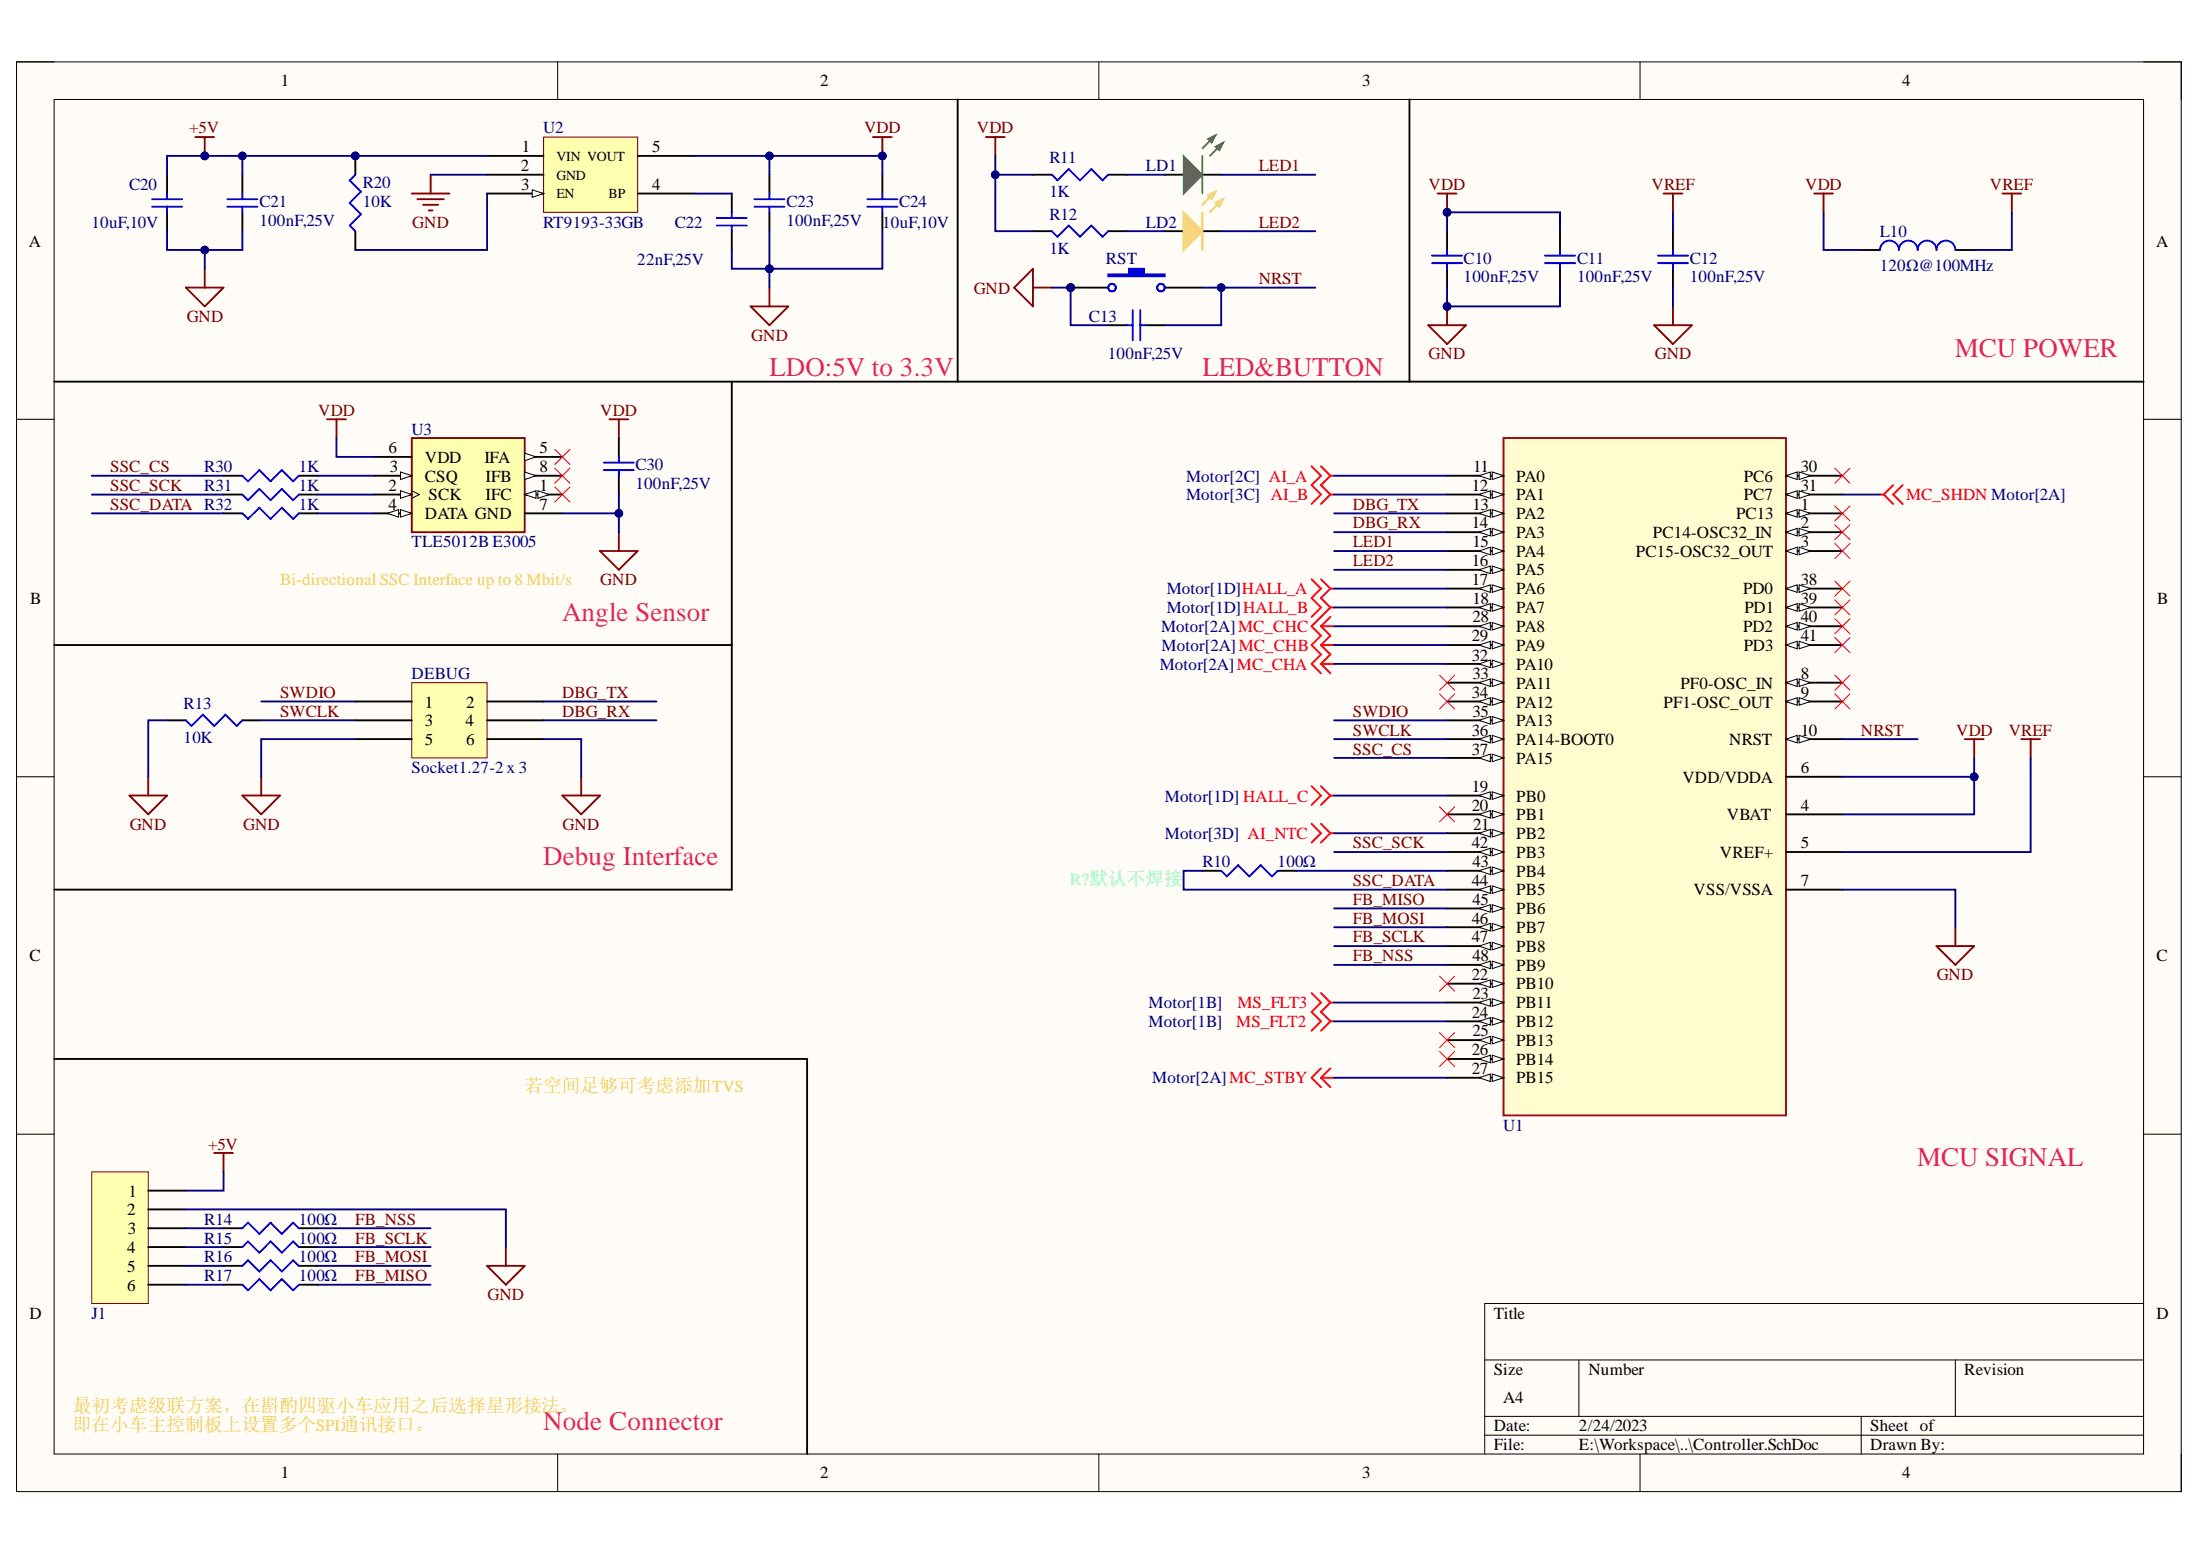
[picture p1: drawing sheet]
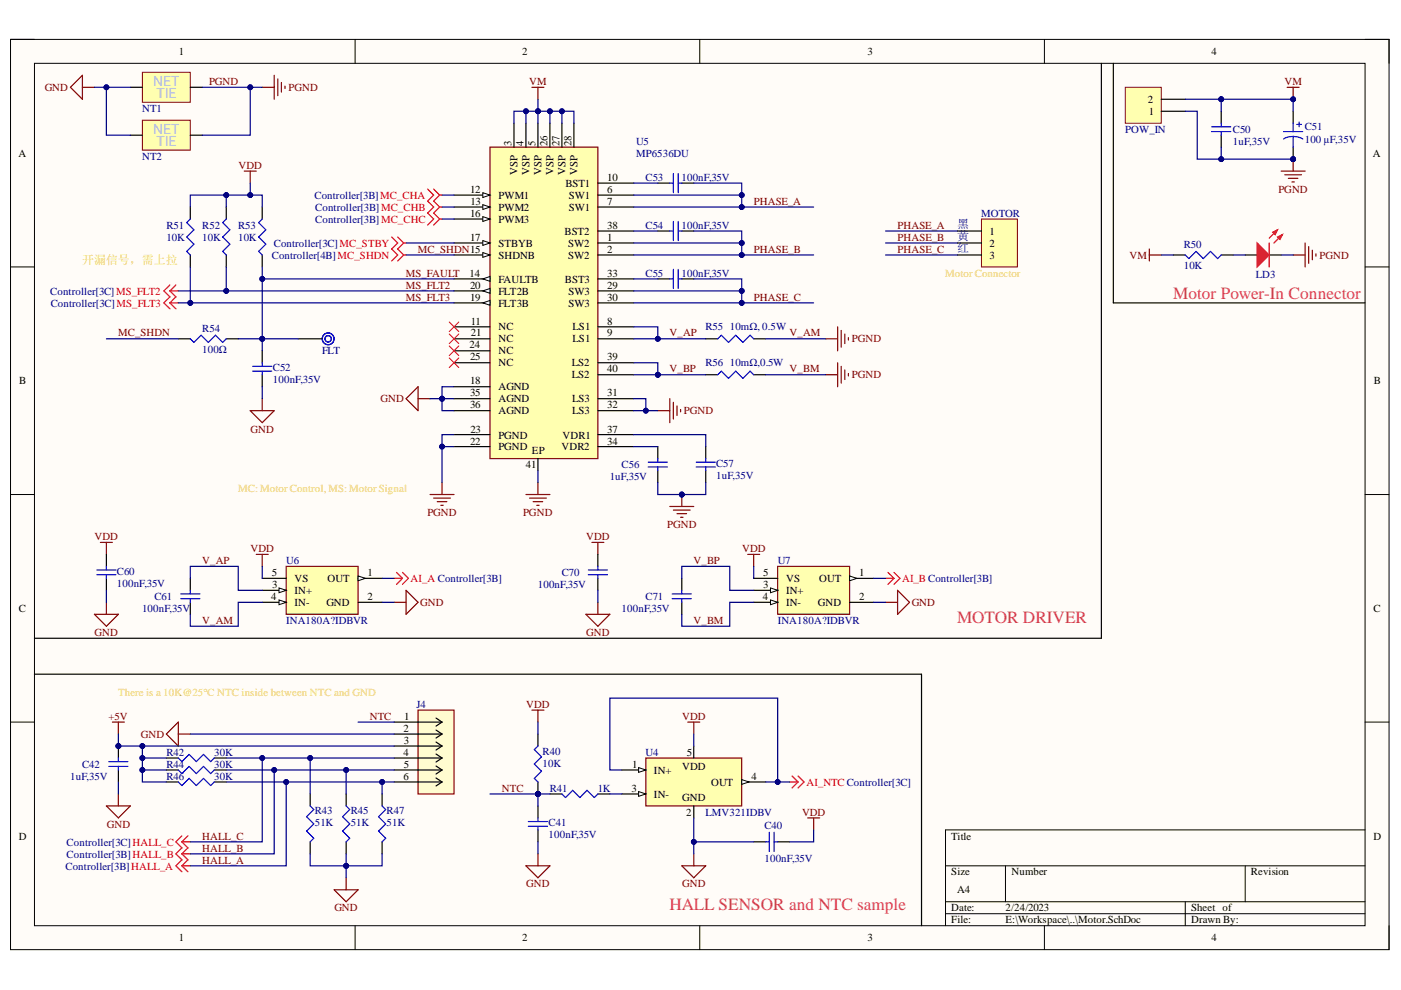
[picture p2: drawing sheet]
# Altium project XSS_MiniFOC_V1.PrjPcb
2 sheets, 72 parts. Net scope: global (net labels, ports and power ports of the same name join across sheets).
Board file: MiniFOC_G070C_4Layer.PcbDoc
Sheets:
  Controller.SchDoc
  Motor.SchDoc

## Sheet Controller.SchDoc
size A4; SheetNumber: 1; SheetTotal: 2

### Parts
C10  value 100nF,25V  [CAPC1005L]  (hidden comment: MLCC)
C11  value 100nF,25V  [CAPC1005L]  (hidden comment: MLCC)
C12  value 100nF,25V  [CAPC1005L]  (hidden comment: MLCC)
C13  value 100nF,25V  [CAPC1005L]  (hidden comment: MLCC)
C20  value 10uF,10V  [CAPC1608L]  (hidden comment: MLCC)
C21  value 100nF,25V  [CAPC1005L]  (hidden comment: MLCC)
C22  value 22nF,25V  [CAPC1005L]  (hidden comment: MLCC)
C23  value 100nF,25V  [CAPC1005L]  (hidden comment: MLCC)
C24  value 10uF,10V  [CAPC1608L]  (hidden comment: MLCC)
C30  value 100nF,25V  [CAPC1005L]  (hidden comment: MLCC)
DEBUG  Socket1.27-2 x 3  [Socket_1.27_V_2 x 03]
J1  B6B-PH-K-S  [B6B-PH-K-S]  (value not drawn)
L10  value 120Ω@100MHz  [0402-A]  (hidden comment: Inductor)
LD1  LED_0603_GREEN  [LED_0603_AK_Green]  (value not drawn)
LD2  LED  [LED_0603_AK_Yellow]  (value not drawn)
R10  value 100Ω  [RESC1005L]  (hidden comment: RES, SMT)
R11  value 1K  [RESC1005L]  (hidden comment: RES, SMT)
R12  value 1K  [RESC1005L]  (hidden comment: RES, SMT)
R13  value 10K  [RESC1005L]  (hidden comment: RES, SMT)
R14  value 100Ω  [RESC1005L]  (hidden comment: RES, SMT)
R15  value 100Ω  [RESC1005L]  (hidden comment: RES, SMT)
R16  value 100Ω  [RESC1005L]  (hidden comment: RES, SMT)
R17  value 100Ω  [RESC1005L]  (hidden comment: RES, SMT)
R20  value 10K  [RESC1005L]  (hidden comment: RES, SMT)
R30  value 1K  [RESC1005L]  (hidden comment: RES, SMT)
R31  value 1K  [RESC1005L]  (hidden comment: RES, SMT)
R32  value 1K  [RESC1005L]  (hidden comment: RES, SMT)
RST  switch  [SW2_3*2*0.6]  (value not drawn)
U1  STM32G070CBT6  [LQFP48-L]  (value not drawn)
U2  RT9193-33GB  [SOT-25]
U3  TLE5012B E3005  [Infineon_PG-DSO-8]

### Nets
+5V: C20.2 C21.2 J1.1 R20.2 U2.1(VIN)
GND: C10.1 C11.1 C12.1 C13.2 C20.1 C21.1 C22.1 C23.1 C24.1 C30.1 DEBUG.5 DEBUG.6 J1.2 R13.2 RST.1 U1.7(VSS/VSSA) U2.2(GND) U3.7(GND)
VDD: C10.2 C11.2 C23.2 C24.2 C30.2 L10.2 R11.2 R12.2 U1.4(VBAT) U1.6(VDD/VDDA) U2.5(VOUT) U3.6(VDD)
VREF: C12.2 L10.1 U1.5(VREF+)
AI_A: U1.11(PA0) ; off-sheet AI_A
AI_B: U1.12(PA1) ; off-sheet AI_B
AI_NTC: U1.21(PB2) ; off-sheet AI_NTC
DBG_RX: DEBUG.4 U1.14(PA3)
DBG_TX: DEBUG.2 U1.13(PA2)
FB_MISO: R17.1 U1.45(PB6)
FB_MOSI: R16.2 U1.46(PB7)
FB_NSS: R14.2 U1.48(PB9)
FB_SCLK: R15.2 U1.47(PB8)
HALL_A: U1.17(PA6) ; off-sheet HALL_A
HALL_B: U1.18(PA7) ; off-sheet HALL_B
HALL_C: U1.19(PB0) ; off-sheet HALL_C
LED1: LD1.K U1.15(PA4)
LED2: LD2.K U1.16(PA5)
MC_CHA: U1.32(PA10) ; off-sheet MC_CHA
MC_CHB: U1.29(PA9) ; off-sheet MC_CHB
MC_CHC: U1.28(PA8) ; off-sheet MC_CHC
MC_SHDN: U1.31(PC7) ; off-sheet MC_SHDN
MC_STBY: U1.27(PB15) ; off-sheet MC_STBY
MS_FLT2: U1.24(PB12) ; off-sheet MS_FLT2
MS_FLT3: U1.23(PB11) ; off-sheet MS_FLT3
NRST: C13.1 RST.2 U1.10(NRST)
SSC_CS: R30.2 U1.37(PA15)
SSC_DATA: R10.2 R32.2 U1.44(PB5)
SSC_SCK: R31.2 U1.42(PB3)
SWCLK: DEBUG.3 R13.1 U1.36(PA14-BOOT0)
SWDIO: DEBUG.1 U1.35(PA13)
NetC22_2: C22.2 U2.4(BP)
NetJ1_3: J1.3 R14.1
NetJ1_4: J1.4 R15.1
NetJ1_5: J1.5 R16.1
NetJ1_6: J1.6 R17.2
NetLD1_A: LD1.A R11.1
NetLD2_A: LD2.A R12.1
NetR10_1: R10.1 U1.43(PB4)
NetR20_1: R20.1 U2.3(EN)
NetR30_1: R30.1 U3.3(CSQ)
NetR31_1: R31.1 U3.2(SCK)
NetR32_1: R32.1 U3.4(DATA)

Not connected (* = marked no-connect by the designer): U1 1(PC13)* 2(PC14-OSC32_IN)* 3(PC15-OSC32_OUT)* 8(PF0-OSC_IN)* 9(PF1-OSC_OUT)* 20(PB1)* 22(PB10)* 25(PB13)* 26(PB14)* 30(PC6)* 33(PA11)* 34(PA12)* 38(PD0)* 39(PD1)* 40(PD2)* 41(PD3)*; U3 1(IFC)* 5(IFA)* 8(IFB)*

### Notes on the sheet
- LDO:5V to 3.3V
- LED&BUTTON
- MCU POWER
- Bi-directional SSC Interface up to 8 Mbit/s
- Angle Sensor
- Debug Interface
- R10默认不焊接
- 若空间足够可考虑添加TVS
- MCU SIGNAL
- 最初考虑级联方案，在斟酌四驱小车应用之后选择星形接法。
- 即在小车主控制板上设置多个SPI通讯接口。
- Node Connector

## Sheet Motor.SchDoc
size A4; SheetNumber: 2; SheetTotal: 2

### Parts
C40  value 100nF,35V  [CAPC1005L]  (hidden comment: MLCC)
C41  value 100nF,35V  [CAPC1005L]  (hidden comment: MLCC)
C42  value 1uF,35V  [CAPC1608L]  (hidden comment: MLCC)
C50  value 1uF,35V  [CAPC1608L]  (hidden comment: MLCC)
C51  100 µF,35V  [CAP ALSMD 6.6MM H7.7MM]
C52  value 100nF,35V  [CAPC1005L]  (hidden comment: MLCC)
C53  value 100nF,35V  [CAPC1005L]  (hidden comment: MLCC)
C54  value 100nF,35V  [CAPC1005L]  (hidden comment: MLCC)
C55  value 100nF,35V  [CAPC1005L]  (hidden comment: MLCC)
C56  value 1uF,35V  [CAPC1608L]  (hidden comment: MLCC)
C57  value 1uF,35V  [CAPC1608L]  (hidden comment: MLCC)
C60  value 100nF,35V  [CAPC1005L]  (hidden comment: MLCC)
C61  value 100nF,35V  [CAPC1005L]  (hidden comment: MLCC)
C70  value 100nF,35V  [CAPC1005L]  (hidden comment: MLCC)
C71  value 100nF,35V  [CAPC1005L]  (hidden comment: MLCC)
FLT  Test Point  [TPSMD-Small]  (value not drawn)
J4  530470610  [MOLEX_PicoBlade_53047-0610]  (value not drawn)
LD3  LED  [LED_0603_AK_Red]  (value not drawn)
MOTOR  B3B-XH-A  [B3B-XH-A]  (value not drawn)
NT1  Net Tie  [NET-TIE-50MIL-Block]  (value not drawn)  (net tie, no BOM)
NT2  Net Tie  [NET-TIE-50MIL-Block]  (value not drawn)  (net tie, no BOM)
POW_IN  5267-02A  [Molex-5267-02a]  (value not drawn)
R40  value 10K  [RESC1005L]  (hidden comment: RES, SMT)
R41  value 1K  [RESC1005L]  (hidden comment: RES, SMT)
R42  value 30K  [RESC1005L]  (hidden comment: RES, SMT)
R43  value 51K  [RESC1005L]  (hidden comment: RES, SMT)
R44  value 30K  [RESC1005L]  (hidden comment: RES, SMT)
R45  value 51K  [RESC1005L]  (hidden comment: RES, SMT)
R46  value 30K  [RESC1005L]  (hidden comment: RES, SMT)
R47  value 51K  [RESC1005L]  (hidden comment: RES, SMT)
R50  value 10K  [RESC1005L]  (hidden comment: RES, SMT)
R51  value 10K  [RESC1005L]  (hidden comment: RES, SMT)
R52  value 10K  [RESC1005L]  (hidden comment: RES, SMT)
R53  value 10K  [RESC1005L]  (hidden comment: RES, SMT)
R54  value 100Ω  [RESC1005L]  (hidden comment: RES, SMT)
R55  value 10mΩ, 0.5W  [RESC2012L]  (hidden comment: RES, SMT)
R56  value 10mΩ,0.5W  [RESC2012L]  (hidden comment: RES, SMT)
U4  LMV321IDBV  [TI_DBV0005A]
U5  MP6536DU  [QFN40-5x5_MP6536]
U6  INA180A?IDBVR  [TI_DBV0005A]
U7  INA180A?IDBVR  [TI_DBV0005A]

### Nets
+5V: C42.1 J4.3 R42.2 R44.2 R46.2
GND: C40.1 C41.2 C42.2 C52.2 C60.2 C70.2 J4.2 NT1.1(AG) NT2.1(AG) R43.2 R45.2 R47.2 U4.2(GND) U5.18(AGND) U5.35(AGND) U5.36(AGND) U6.2(GND) U7.2(GND)
PGND: C50.1 C51.2 C56.2 C57.2 C61.2 C71.2 LD3.K NT1.2(G) NT2.2(G) POW_IN.1 R55.2 R56.2 U5.22(PGND) U5.23(PGND) U5.31(LS3) U5.32(LS3) U5.41(EP) U6.4(IN-) U7.4(IN-)  [also labelled V_AM, V_BM]
VDD: C40.2 C60.1 C70.1 R40.2 R51.2 R52.2 R53.2 U4.5(VDD) U6.5(VS) U7.5(VS)
VM: C50.2 C51.1 POW_IN.2 R50.2 U5.3(VSP) U5.4(VSP) U5.5(VSP) U5.26(VSP) U5.27(VSP) U5.28(VSP)
AI_A: U6.1(OUT) ; off-sheet AI_A
AI_B: U7.1(OUT) ; off-sheet AI_B
AI_NTC: U4.1(IN+) U4.4(OUT) ; off-sheet AI_NTC
HALL_A: J4.6 R46.1 R47.1 ; off-sheet HALL_A
HALL_B: J4.5 R44.1 R45.1 ; off-sheet HALL_B
HALL_C: J4.4 R42.1 R43.1 ; off-sheet HALL_C
MC_CHA: U5.12(PWM1) ; off-sheet MC_CHA
MC_CHB: U5.13(PWM2) ; off-sheet MC_CHB
MC_CHC: U5.16(PWM3) ; off-sheet MC_CHC
MC_SHDN: R54.2 U5.15(SHDNB) ; off-sheet MC_SHDN
MC_STBY: U5.17(STBYB) ; off-sheet MC_STBY
MS_FAULT: C52.1 FLT.1 R53.1 R54.1 U5.14(FAULTB)
MS_FLT2: R52.1 U5.20(FLT2B) ; off-sheet MS_FLT2
MS_FLT3: R51.1 U5.19(FLT3B) ; off-sheet MS_FLT3
NTC: C41.1 J4.1 R40.1 R41.2
PHASE_A: C53.1 MOTOR.1 U5.6(SW1) U5.7(SW1)
PHASE_B: C54.1 MOTOR.2 U5.1(SW2) U5.2(SW2)
PHASE_C: C55.1 MOTOR.3 U5.29(SW3) U5.30(SW3)
V_AP: C61.1 R55.1 U5.8(LS1) U5.9(LS1) U6.3(IN+)
V_BP: C71.1 R56.1 U5.39(LS2) U5.40(LS2) U7.3(IN+)
NetC53_2: C53.2 U5.10(BST1)
NetC54_2: C54.2 U5.38(BST2)
NetC55_2: C55.2 U5.33(BST3)
NetC56_1: C56.1 U5.34(VDR2)
NetC57_1: C57.1 U5.37(VDR1)
NetLD3_A: LD3.A R50.1
NetR41_1: R41.1 U4.3(IN-)

Not connected (* = marked no-connect by the designer): U5 11(NC)* 21(NC)* 24(NC)* 25(NC)*

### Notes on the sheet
- (near MOTOR) 黑
- (near MOTOR) 黄
- (near MOTOR) 红
- 开漏信号，需上拉
- (near MOTOR) Motor Connector
- Motor Power-In Connector
- MC: Motor Control, MS: Motor Signal
- MOTOR DRIVER
- There is a 10K@25℃ NTC inside between NTC and GND
- HALL SENSOR and NTC sample

## Nets that join several sheets
+5V: Controller (5 pins), Motor (5 pins)
GND: Controller (18 pins), Motor (18 pins)
VDD: Controller (12 pins), Motor (10 pins)
AI_A: Controller (U1.11), Motor (U6.1)
AI_B: Controller (U1.12), Motor (U7.1)
AI_NTC: Controller (U1.21), Motor (U4.1 U4.4)
HALL_A: Controller (U1.17), Motor (J4.6 R46.1 R47.1)
HALL_B: Controller (U1.18), Motor (J4.5 R44.1 R45.1)
HALL_C: Controller (U1.19), Motor (J4.4 R42.1 R43.1)
MC_CHA: Controller (U1.32), Motor (U5.12)
MC_CHB: Controller (U1.29), Motor (U5.13)
MC_CHC: Controller (U1.28), Motor (U5.16)
MC_SHDN: Controller (U1.31), Motor (R54.2 U5.15)
MC_STBY: Controller (U1.27), Motor (U5.17)
MS_FLT2: Controller (U1.24), Motor (R52.1 U5.20)
MS_FLT3: Controller (U1.23), Motor (R51.1 U5.19)
